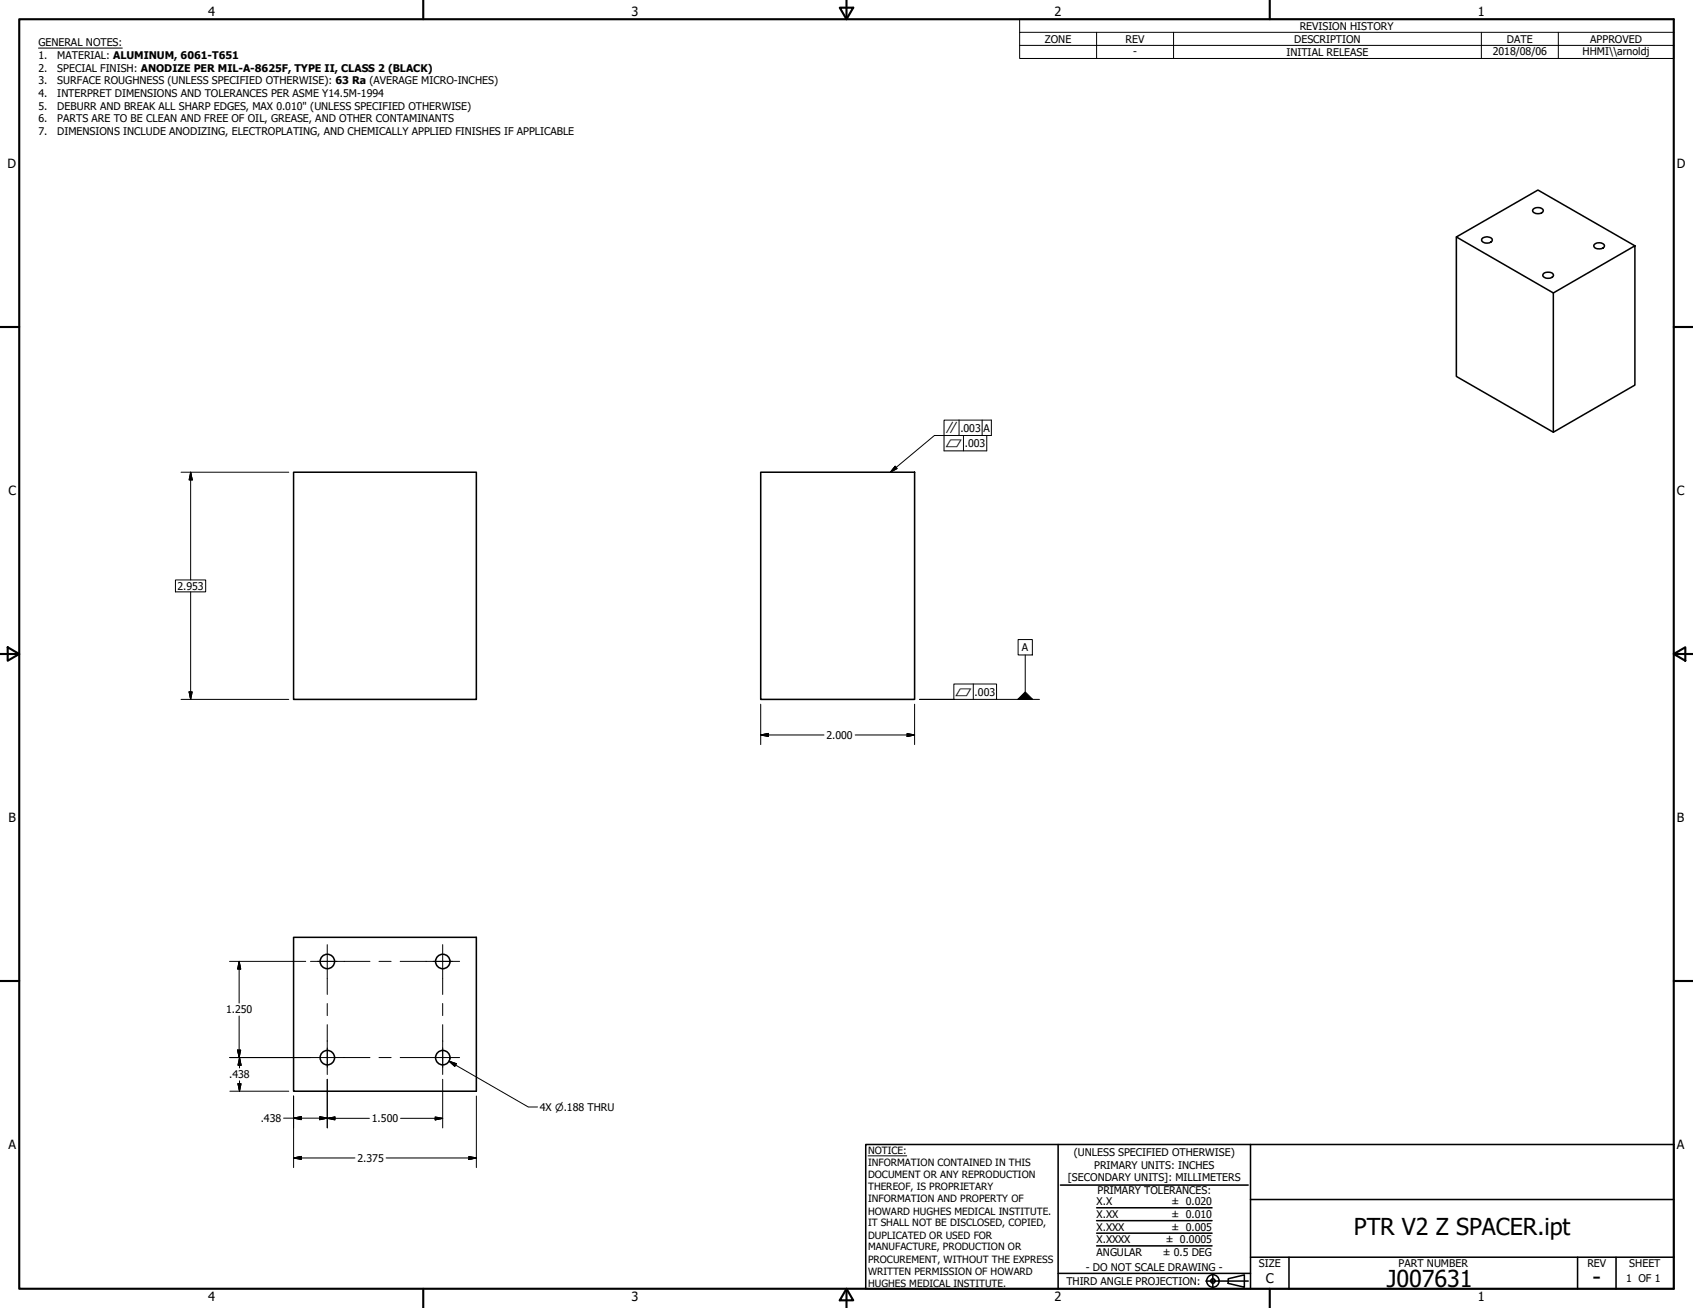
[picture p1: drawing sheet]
<svg xmlns="http://www.w3.org/2000/svg" width="559mm" height="432mm" viewBox="0 0 559 432" stroke-linecap="round" stroke-linejoin="round" font-family="sans-serif">
<!-- layer: Visible (ANSI) -->
<g fill="none" stroke="#000" stroke-width=".51">
<path d="M480.7 78.2l32 18.5M489.1 78.8a2.18 2.18 0 0 1 3.5 .4 2.06 2.06 0 0 1-3.6 0zM506 69.2a2.23 2.23 0 0 1 3.4 .3 2.06 2.06 0 0 1-3.6 0zM509.7 90.1a2.15 2.15 0 0 1 3.1 .8 2.06 2.06 0 0 1-3.6 0zM512.7 96.7l26.9-15.5v45.9l-26.9 15.6zM526.2 80.8a2.23 2.23 0 0 1 3.4 .4 2.06 2.06 0 0 1-3.6 0zM539.6 81.2l-32-18.5-26.9 15.5v46.1l32 18.4M96.9 155.9h60.3v75h-60.3zM251.1 155.9h50.8v75h-50.8zM96.9 309.4h60.3v50.8h-60.3z"/>
<circle cx="108" cy="317.4" r="2.38"/>
<circle cx="146.1" cy="317.4" r="2.38"/>
<circle cx="108" cy="349.2" r="2.38"/>
<circle cx="146.1" cy="349.2" r="2.38"/>
</g>
<!-- layer: Border (ANSI) -->
<g fill="none" stroke="#000" stroke-width=".7">
<path d="M6.3 6.3h546.1v419.1h-546.1zM139.7 0v6.3M277.2 2.5h4.4l-2.2 3.8zM279.4 0v6.3M419.1 0v6.3M0 107.9h6.3M552.4 107.9h6.4M0 215.9h6.3M2.5 213.7l3.8 2.2-3.8 2.2zM552.4 215.9l3.9-2.2v4.4zM552.4 215.9h6.4M0 323.8h6.3"/>
<path d="M552.4 323.8h6.4M139.7 425.4v6.4M279.4 425.4l2.2 3.9h-4.4zM279.4 425.4v6.4M419.1 425.4v6.4"/>
</g>
<!-- layer: Title (ANSI) -->
<g fill="none" stroke="#000" stroke-width=".51">
<path d="M285.8 377.8h266.6v47.6h-266.6zM349.2 377.8v47.6M412.7 377.8v47.6M350 391.2h62M361.9 398.7h38.1M412.7 396h139.7M361.9 411.3h38.1M361.9 407.1h38.1M361.9 403h38.1M412.7 415h139.7M425.4 415v10.4M520.7 415v10.4"/>
<path d="M533.4 415v10.4M349.2 420.4h63.5M398 422.9h14M400.3 420.6v4.6M405.4 422.1l5.3-1.2v4l-5.3-1.2z"/>
<circle cx="400.3" cy="422.9" r="2.06"/>
<circle cx="400.3" cy="422.9" r=".73"/>
</g>
<path d="M286.5 381.6h12.8" fill="none" stroke="#000" stroke-width=".33"/>
<!-- layer: Symbol (ANSI) -->
<g fill="none" stroke="#000" stroke-width=".33">
<path d="M12.7 15.9h27.7M336.5 10.7v-4.4h215.9v4.4M336.5 15h215.9M361.9 10.7v8.6M387.3 10.7v8.6M488.9 10.7v8.6M514.3 10.7v8.6M552.4 10.7h-215.9v4.3M552.4 10.7v8.6h-215.9v-4.3M316.5 138.7v5.1M324.2 138.7v5.1M295.5 153.9l.6 .8-2.2 1.2z"/>
<path d="M318 143.8v5M325.7 143.8v5h-14.1v-10.1h15.6v5.1h-18.8l-14.5 12.1M336 211.1h4.7v5.1h-4.7zM338.4 216.2v12.2M303.5 230.9h11.3M314.8 225.8h14.1v5.1h-14.1zM321.2 225.8v5.1M328.9 230.9h14.2M148.2 350.3l2.4 .9-.5 .8zM148.2 350.3l26.2 15.1h3"/>
</g>
<!-- layer: Center Mark (ANSI) -->
<path d="M104.8 317.4h6.4M142.9 317.4h6.4M108 345.9v6.4M146.1 345.9v6.4" fill="none" stroke="#000" stroke-width=".33"/>
<!-- layer: Centerline (ANSI) -->
<path d="M102.5 317.4h19.6M108 311.8v16.5M125.1 317.4h4M132.1 317.4h19.6M146.1 311.8v16.5M108 331.3v4M108 338.3v16.4M146.1 331.3v4M146.1 338.3v16.4M102.5 349.1h19.6M125.1 349.1h4M132.1 349.1h19.6" fill="none" stroke="#000" stroke-width=".33"/>
<!-- layer: Dimension (ANSI) -->
<g fill="none" stroke="#000" stroke-width=".33">
<path d="M59.8 155.9h35.5M62.9 155.9l.5 2.5h-1zM62.9 155.9v35.6M57.9 191.5h10v3.9h-10zM62.9 195.4v35.5M59.8 230.9h35.5M62.4 228.4h1l-.5 2.5zM251.1 232.5v13.3M301.9 232.5v13.3M251.1 242.6l2.5-.5v1zM251.1 242.6h20.9M282.3 242.6h19.6"/>
<path d="M299.4 242.1l2.5 .5-2.5 .5zM75.8 317.4h25.1M78.9 317.4l.5 2.5h-1zM78.9 317.4v13.8M78.9 335.4v13.7M75.8 349.1h26.7M78.4 346.6h1l-.5 2.5zM78.5 357.8h1.1l-.5 2.4zM79.1 349.1l.5 2.6h-1.1zM79.1 349.1v3.5M79.1 356.8v3.4M108 356.3v16.1"/>
<path d="M146.1 356.3v16.1M75.9 360.2h19.4M93.6 369.1h14.4M96.9 369.1l2.5-.5v1zM96.9 361.8v23.6M105.5 368.6l2.5 .5-2.5 .5zM108 369.2l2.6-.5v1zM108 369.2h13.9M132.2 369.2h13.9M143.6 368.7l2.5 .5-2.5 .5zM157.2 361.8v23.6M96.9 382.3l2.5-.5v1z"/>
<path d="M96.9 382.3h20.3M127.4 382.3h29.8M154.7 381.8l2.5 .5-2.5 .5z"/>
</g>
<g fill="#000" stroke="#000" stroke-width=".33">
<path d="M62.9 155.9l.5 2.5zM62.9 155.9l.5 2.5h-1zM62.4 228.4l.5 2.5zM62.4 228.4h1l-.5 2.5zM251.1 242.6l2.5-.5zM251.1 242.6l2.5-.5v1zM299.4 243.1l2.5-.5zM299.4 242.1l2.5 .5-2.5 .5zM78.9 317.4l.5 2.5zM78.9 317.4l.5 2.5h-1zM78.4 346.6l.5 2.5zM78.4 346.6h1l-.5 2.5z"/>
<path d="M78.5 357.8l.6 2.4zM78.5 357.8h1.1l-.5 2.4zM79.1 349.1l.5 2.6zM79.1 349.1l.5 2.6h-1.1zM96.9 369.1l2.5-.5zM96.9 369.1l2.5-.5v1zM105.5 369.6l2.5-.5zM105.5 368.6l2.5 .5-2.5 .5zM108 369.2l2.6-.5zM108 369.2l2.6-.5v1zM143.6 369.7l2.5-.5zM143.6 368.7l2.5 .5-2.5 .5z"/>
<path d="M96.9 382.3l2.5-.5zM96.9 382.3l2.5-.5v1zM154.7 382.8l2.5-.5zM154.7 381.8l2.5 .5-2.5 .5z"/>
</g>
<!-- layer: Symbol (ANSI) -->
<path d="M295.5 153.9l-1.6 2zM295.5 153.9l.6 .8-2.2 1.2zM335.9 230.9h5zM335.9 230.9l2.5-2.5 2.5 2.5zM148.2 350.3l2.4 .9zM148.2 350.3l2.4 .9-.5 .8z" fill="#000" stroke="#000" stroke-width=".33"/>
<g font-size="7.7">
<text x="446.8" y="407.6">PTR V2 Z SPACER.ipt</text>
<text x="457.7" y="424.8">J007631</text>
<text x="525.7" y="424.4">-</text>
</g>
<text font-size="4.4" x="417.8" y="423.5">C</text>
<g font-size="4.2">
<text x="68.7" y="5.3">4</text>
<text x="208.4" y="5.3">3</text>
<text x="348.1" y="5.3">2</text>
<text x="487.8" y="5.3">1</text>
<text x="2.5" y="55.5">D</text>
<text x="553.5" y="55.5">D</text>
<text x="2.8" y="163.4">C</text>
<text x="553.5" y="163.4">C</text>
<text x="2.9" y="271.4">B</text>
<text x="553.5" y="271.4">B</text>
<text x="2.8" y="379.3">A</text>
<text x="553.5" y="379.3">A</text>
<text x="68.7" y="429.5">4</text>
<text x="208.4" y="429.6">3</text>
<text x="348.1" y="429.6">2</text>
<text x="487.8" y="429.5">1</text>
</g>
<g font-size="3.5">
<text x="429" y="9.8">REVISION HISTORY</text>
<text x="12.7" y="15.3">GENERAL NOTES:</text>
<text x="344.9" y="14.1">ZONE</text>
<text x="371.5" y="14.1">REV</text>
<text x="427.2" y="14.1">DESCRIPTION</text>
<text x="497.4" y="14.1">DATE</text>
<text x="524.9" y="14.1">APPROVED</text>
<text x="12.7" y="19.5">1.</text>
<text x="12.7" y="23.7">2.</text>
<text x="18.9" y="19.5">MATERIAL: ALUMINUM, 6061-T651</text>
<text x="18.9" y="23.7">SPECIAL FINISH: ANODIZE PER MIL-A-8625F, TYPE II, CLASS 2 (BLACK)</text>
<text x="374" y="18.3">-</text>
<text x="424.6" y="18.4">INITIAL RELEASE</text>
<text x="492.7" y="18.2">2018/08/06</text>
<text x="522.4" y="18.1">HHMI\\arnoldj</text>
<text x="12.7" y="27.8">3.</text>
<text x="18.9" y="27.8">SURFACE ROUGHNESS (UNLESS SPECIFIED OTHERWISE): 63 Ra (AVERAGE MICRO-INCHES)</text>
<text x="12.7" y="32">4.</text>
<text x="18.9" y="32">INTERPRET DIMENSIONS AND TOLERANCES PER ASME Y14.5M-1994</text>
<text x="12.7" y="36.2">5.</text>
<text x="12.7" y="40.4">6.</text>
<text x="18.9" y="36.2">DEBURR AND BREAK ALL SHARP EDGES, MAX 0.010&quot; (UNLESS SPECIFIED OTHERWISE)</text>
<text x="18.9" y="40.4">PARTS ARE TO BE CLEAN AND FREE OF OIL, GREASE, AND OTHER CONTAMINANTS</text>
<text x="12.7" y="44.6">7.</text>
<text x="18.9" y="44.6">DIMENSIONS INCLUDE ANODIZING, ELECTROPLATING, AND CHEMICALLY APPLIED FINISHES IF APPLICABLE</text>
<text x="317" y="142.5">.003</text>
<text x="324.6" y="142.5">A</text>
<text x="318.5" y="147.6">.003</text>
<text x="58.5" y="194.7">2.953</text>
<text x="337.3" y="214.9">A</text>
<text x="321.7" y="229.6">.003</text>
<text x="272.8" y="243.9">2.000</text>
<text x="74.6" y="334.5">1.250</text>
<text x="75.7" y="356">.438</text>
<text x="86" y="370.4">.438</text>
<text x="122.7" y="370.5">1.500</text>
<text x="178.2" y="366.7">4X ⌀.188 THRU</text>
<text x="118" y="383.5">2.375</text>
<text x="354.5" y="381.6">(UNLESS SPECIFIED OTHERWISE)</text>
<text x="352.5" y="390">[SECONDARY UNITS]: MILLIMETERS</text>
<text x="361.1" y="385.8">PRIMARY UNITS: INCHES</text>
<text x="362.3" y="394.1">PRIMARY TOLERANCES:</text>
<text x="361.9" y="397.9">X.X</text>
<text x="386.7" y="398">± 0.020</text>
<text x="361.9" y="402.1">X.XX</text>
<text x="361.9" y="406.3">X.XXX</text>
<text x="386.7" y="402.1">± 0.010</text>
<text x="386.7" y="406.3">± 0.005</text>
<text x="361.9" y="410.5">X.XXXX</text>
<text x="384.7" y="410.5">± 0.0005</text>
<text x="358.4" y="419.7">- DO NOT SCALE DRAWING -</text>
<text x="361.9" y="414.6">ANGULAR</text>
<text x="383.8" y="414.7">± 0.5 DEG</text>
<text x="415.5" y="418.4">SIZE</text>
<text x="461.6" y="418.3">PART NUMBER</text>
<text x="523.9" y="418.3">REV</text>
<text x="537.8" y="418.4">SHEET</text>
<text x="352" y="424.2">THIRD ANGLE PROJECTION:</text>
<text x="536.7" y="423.2">1 OF 1</text>
</g>
<g font-size="3.3">
<text x="312" y="143.1">∥</text>
<text x="312" y="147.5">⏥</text>
<text x="315.3" y="229.6">⏥</text>
<text x="286.5" y="381.1">NOTICE:</text>
<text x="286.5" y="385">INFORMATION CONTAINED IN THIS</text>
<text x="286.5" y="389">DOCUMENT OR ANY REPRODUCTION</text>
<text x="286.5" y="392.9">THEREOF, IS PROPRIETARY</text>
<text x="286.5" y="396.9">INFORMATION AND PROPERTY OF</text>
<text x="286.5" y="400.9">HOWARD HUGHES MEDICAL INSTITUTE.</text>
<text x="286.5" y="404.9">IT SHALL NOT BE DISCLOSED, COPIED,</text>
<text x="286.5" y="408.9">DUPLICATED OR USED FOR</text>
<text x="286.5" y="412.8">MANUFACTURE, PRODUCTION OR</text>
<text x="286.5" y="416.8">PROCUREMENT, WITHOUT THE EXPRESS</text>
<text x="286.5" y="420.8">WRITTEN PERMISSION OF HOWARD</text>
<text x="286.5" y="424.8">HUGHES MEDICAL INSTITUTE.</text>
</g>
</svg>
